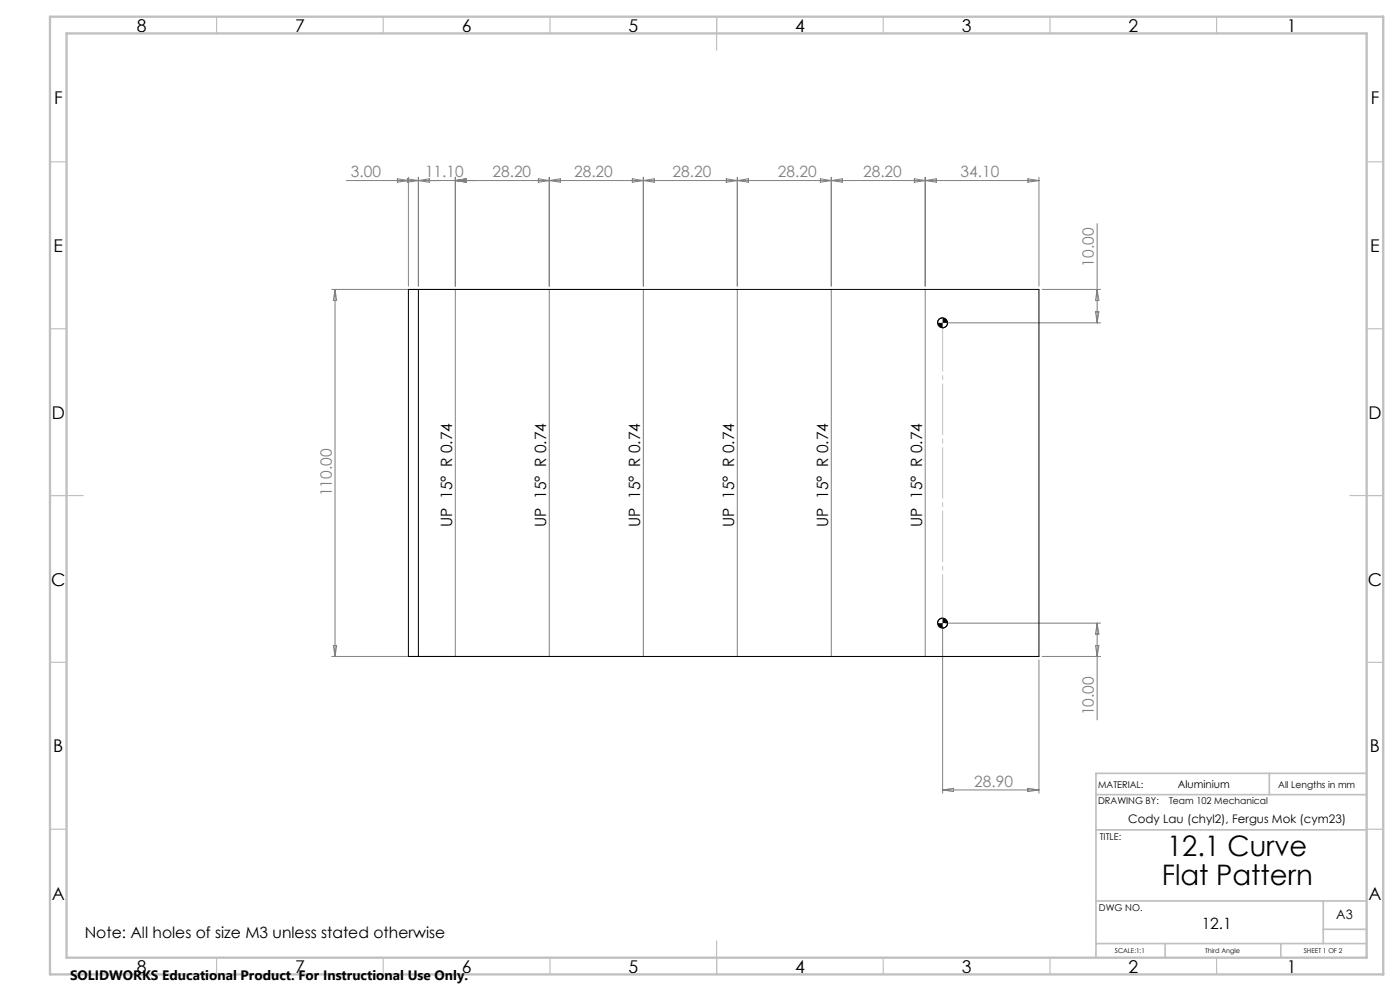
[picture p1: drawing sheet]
<svg xmlns="http://www.w3.org/2000/svg" width="420mm" height="297mm" viewBox="0 0 420 297" stroke-linecap="round" stroke-linejoin="round" font-family="sans-serif">
<g fill="none" stroke="#000" stroke-width=".3">
<path d="M122.5 86.7h189.2v110h-189.2zM125.5 86.7v110M282.8 95.2l-1 .4-.5 1.2M284.3 96.8l-.3 .8-.4 .4-.8 .2M282.8 185.2l-1 .4-.5 1.2M284.3 186.8l-.5 1.1-1 .3"/>
<circle cx="282.8" cy="96.7" r="1.49"/>
<circle cx="282.8" cy="186.7" r="1.5"/>
</g>
<g fill="none" stroke="#808080" stroke-width=".3">
<path d="M103.9 54.1h207.8M119.2 53.6l3.3 .5-3.3 .5zM122.2 53.6l3.3 .5-3.3 .5zM122.5 53.1v32.7M125.5 53.1v32.7M125.5 54.1l3.3-.5v1zM136.6 53.1v32.7M136.6 54.1l3.3-.5v1zM161.5 53.6l3.3 .5-3.3 .5zM164.8 53.1v32.7M164.8 54.1l3.3-.5v1zM189.7 53.6l3.3 .5-3.3 .5z"/>
<path d="M193 53.1v32.7M193 54.1l3.3-.5v1zM217.9 53.6l3.3 .5-3.3 .5zM221.2 53.1v32.7M221.2 54.1l3.3-.5v1zM246.1 53.6l3.3 .5-3.3 .5zM249.4 53.1v32.7M249.4 54.1l3.3-.5v1zM274.3 53.6l3.3 .5-3.3 .5zM277.6 53.1v32.7M277.6 54.1l3.3-.5v1zM308.4 53.6l3.3 .5-3.3 .5z"/>
<path d="M311.7 53.1v32.7M329.1 67v29.8M99.5 86.7h92.5M100.5 86.7v110M100.5 86.7l.5 3.4h-1zM136.6 86.7v110M164.8 86.7v110M193 86.7v110M221.2 86.7v110M249.4 86.7v110M277.6 86.7v110M283.8 96.8h46.4"/>
<path d="M312.7 86.7h17.5M328.6 93.4h1.1l-.6 3.4zM329.1 86.7l.6 3.4h-1.1zM99.5 196.7h92.5M100 193.5h1l-.5 3.2zM282.8 187.7v50M283.8 186.8h46.4M311.7 197.8v39.9M312.7 196.7h17.5M328.6 193.5h1.1l-.6 3.2zM329.1 186.8v29M329.1 186.8l.6 3.2h-1.1z"/>
<path d="M282.8 236.7h28.9M282.8 236.7l3.3-.4v.9zM308.4 236.3l3.3 .4-3.3 .5z"/>
</g>
<path d="M282.8 186.7v-90" fill="none" stroke="#c0c0c0" stroke-width=".3" stroke-dasharray="15.2 1.3 1.3 1.3" stroke-dashoffset=".7"/>
<g fill="none" stroke="#c0c0c0" stroke-width=".35">
<path d="M65 5v5M115 5v5M165 5v5M215 5v10M265 5v5M315 5v5M365 5v5M15 48.5h5M410 48.5h5M15 98.5h5M410 98.5h5M15 148.5h10"/>
<path d="M405 148.5h10M15 198.5h5M410 198.5h5M15 248.5h5M410 248.5h5M65 287v5M115 287v5M165 287v5M215 282v10M265 287v5M315 287v5M365 287v5"/>
</g>
<path d="M328.8 238.2h81.2M380.8 231.8v6.4M410 231.8h-81.2v55.2M328.8 248.7h81.2M328.8 270h81.2M397 270v12.8M397 278.5h13M328.8 282.8h81.2M349.5 282.8v4.2M384.2 282.8v4.2" fill="none" stroke="#c0c0c0" stroke-width=".5"/>
<path d="M15 5h400v287h-400zM20 10h390v277h-390z" fill="none" stroke="#c0c0c0" stroke-width=".7"/>
<path d="M281.3 96.8l.6 1.2 .9 .2v-1.4zM282.8 95.2v1.6h1.5l-.3-.9zM281.3 186.8l.5 1.1 1 .3v-1.4zM282.8 185.2v1.6h1.5l-.5-1.2z" fill="#000"/>
<g font-size="8.5">
<text x="350.2" y="256.7">12.1 Curve</text>
<text x="348.5" y="265.1">Flat Pattern</text>
</g>
<g font-size="5.3">
<text x="41" y="9.5">8</text>
<text x="88.5" y="9.5">7</text>
<text x="138.5" y="9.5">6</text>
<text x="188.5" y="9.5">5</text>
<text x="238.5" y="9.5">4</text>
<text x="288.5" y="9.5">3</text>
<text x="338.5" y="9.5">2</text>
<text x="386" y="9.5">1</text>
<text x="16.2" y="31.3">F</text>
<text x="411.2" y="31.3">F</text>
<text x="16.1" y="75.5">E</text>
<text x="411.1" y="75.5">E</text>
<text x="15.5" y="125.5">D</text>
<text x="410.5" y="125.5">D</text>
<text x="15.4" y="175.5">C</text>
<text x="410.4" y="175.5">C</text>
<text x="16" y="225.5">B</text>
<text x="411" y="225.5">B</text>
<text x="15.5" y="269.8">A</text>
<text x="410.5" y="269.8">A</text>
<text x="41" y="291.5">8</text>
<text x="88.5" y="291.5">7</text>
<text x="138.5" y="291.5">6</text>
<text x="188.5" y="291.5">5</text>
<text x="238.5" y="291.5">4</text>
<text x="288.5" y="291.5">3</text>
<text x="338.5" y="291.5">2</text>
<text x="386" y="291.5">1</text>
</g>
<g font-size="4.7" fill="#808080">
<text x="105.2" y="53.1">3.00</text>
<text x="127.5" y="53.1">11.10</text>
<text x="147.7" y="53.1">28.20</text>
<text x="172.2" y="53.1">28.20</text>
<text x="201.8" y="53.1">28.20</text>
<text x="233.4" y="53.1">28.20</text>
<text x="258.9" y="53.1">28.20</text>
<text x="288.2" y="53.1">34.10</text>
<text x="328.2" y="79.9" transform="rotate(-90 328.2 79.9)">10.00</text>
<text x="99.5" y="148.7" transform="rotate(-90 99.5 148.7)">110.00</text>
<text x="328.2" y="214.4" transform="rotate(-90 328.2 214.4)">10.00</text>
<text x="292.3" y="235.7">28.90</text>
</g>
<g font-size="4.7">
<text x="135.6" y="158" transform="rotate(-90 135.6 158)">UP 15° R 0.74</text>
<text x="163.8" y="158" transform="rotate(-90 163.8 158)">UP 15° R 0.74</text>
<text x="192" y="158" transform="rotate(-90 192 158)">UP 15° R 0.74</text>
<text x="220.2" y="158" transform="rotate(-90 220.2 158)">UP 15° R 0.74</text>
<text x="248.4" y="158" transform="rotate(-90 248.4 158)">UP 15° R 0.74</text>
<text x="276.6" y="158" transform="rotate(-90 276.6 158)">UP 15° R 0.74</text>
<text x="25.4" y="281.2">Note: All holes of size M3 unless stated otherwise</text>
<text x="360.5" y="278.4">12.1</text>
</g>
<text font-size="4.1" x="21" y="293.7">SOLIDWORKS Educational Product. For Instructional Use Only.</text>
<text font-size="3.9" x="400.9" y="275.5">A3</text>
<text font-size="3.5" x="338.5" y="246.5">Cody Lau (chyl2), Fergus Mok (cym23)</text>
<text font-size="3.2" x="353.4" y="236.2">Aluminium</text>
<g font-size="2.8">
<text x="329.4" y="236.2">MATERIAL:</text>
<text x="383.5" y="236.2">All Lengths in mm</text>
<text x="329.4" y="241">DRAWING BY:</text>
<text x="350.7" y="241">Team 102 Mechanical</text>
<text x="329.9" y="251.7">TITLE:</text>
<text x="329.7" y="272.9">DWG NO.</text>
</g>
<g font-size="2">
<text x="334.5" y="285.6">SCALE:1:1</text>
<text x="361.5" y="285.6">Third Angle</text>
<text x="391.1" y="285.6">SHEET 1 OF 2</text>
</g>
</svg>
